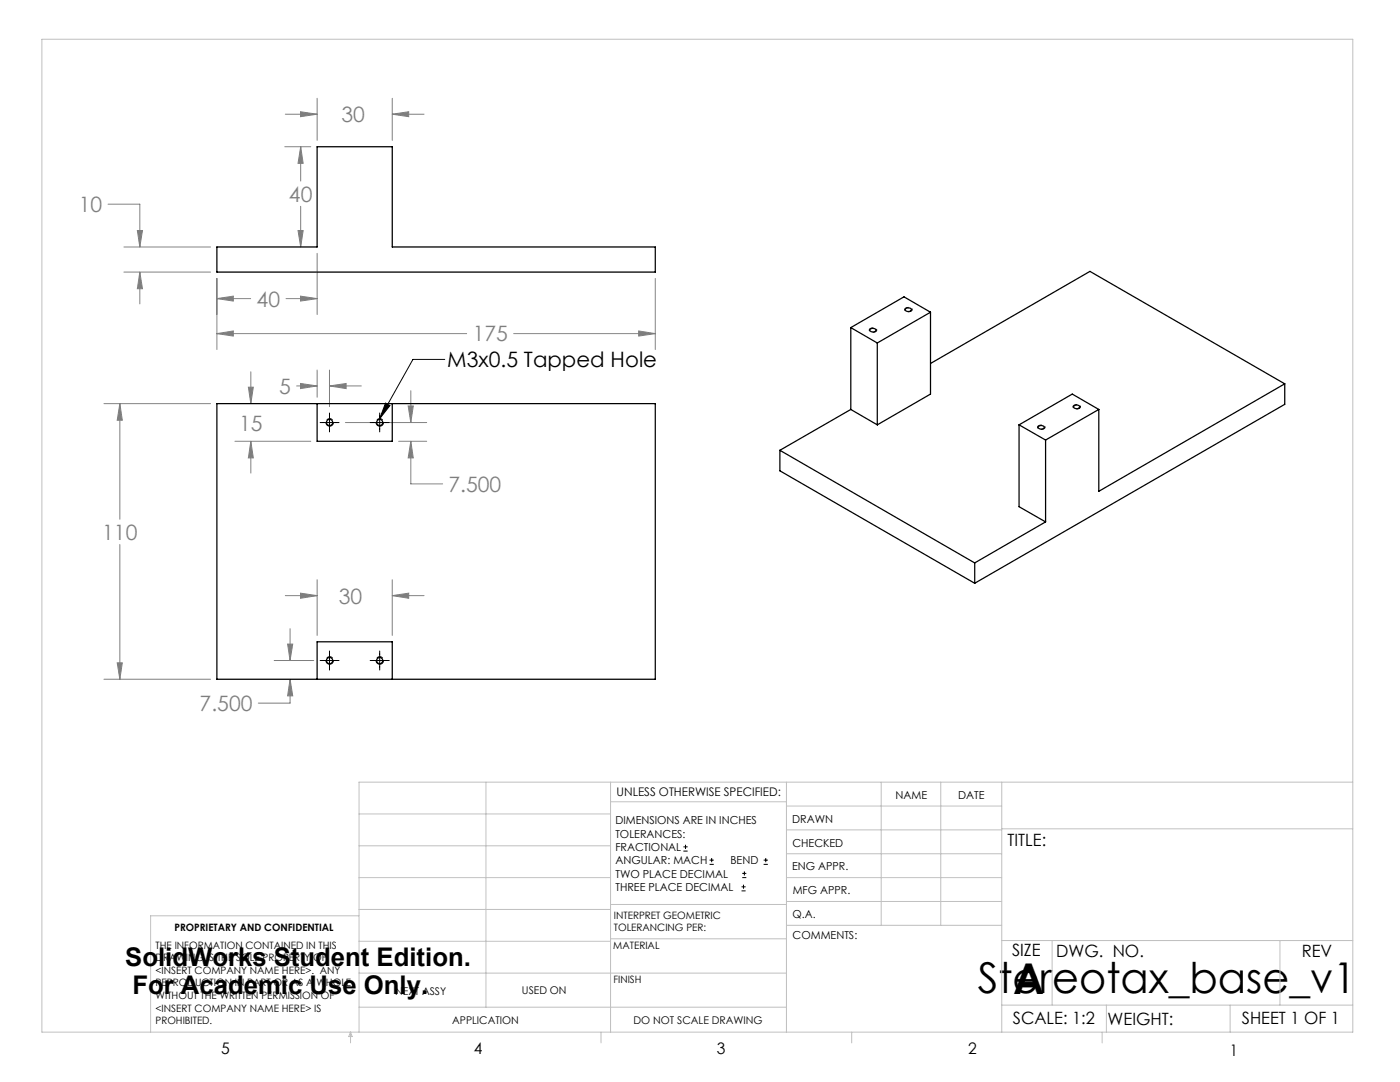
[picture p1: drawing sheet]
<svg xmlns="http://www.w3.org/2000/svg" width="279mm" height="216mm" viewBox="0 0 279 216" stroke-linecap="round" stroke-linejoin="round" font-family="sans-serif">
<g fill="none" stroke="#000" stroke-width=".2">
<path d="M88.8 71.7h-6.4l-6.6 11.8M63.9 84.3h3.8M65.8 82.4v3.8M73.9 84.3h3.8M75.8 82.4v3.8M76.9 80.4l.9 .5-2 2.6zM63.9 131.8h3.8M65.8 129.9v3.8M73.9 131.8h3.8M75.8 129.9v3.8M136.4 169.8h.8M136.4 169h.8"/>
<path d="M136.8 168.6v.8M141.6 172.5h.9M141.6 171.6h.9M142 171.2v.8M148 177.8h.8M148 177h.8M148.1 175.1h.8M148.1 174.3h.8M148.4 176.5v.8M148.6 173.9v.8M152.4 172.5h.8M152.4 171.6h.8"/>
<path d="M152.8 171.2v.8"/>
</g>
<g fill="none" stroke="#808080" stroke-width=".2">
<path d="M63.3 19.6v8.4M78.3 19.6v8.4M56.8 29.3h5.2M56.9 22.8h6.4M60 22.3l3.3 .5-3.3 .5zM60 29.3v6.8M60 29.3l.5 3.3h-1zM78.3 22.8h6.3M78.3 22.8l3.3-.5v1zM21.6 40.7h6.3v8.6M24.7 49.3h17.3M24.7 54.3h17.3"/>
<path d="M27.4 46h1l-.5 3.3zM27.9 54.3v6.3M27.9 54.3l.5 3.3h-1zM43.3 55.6v14.1M43.3 59.6h6.7M43.3 59.6l3.3-.5v1zM57.1 59.6h6.2M59.5 46h1l-.5 3.3zM60 59.1l3.3 .5-3.3 .5zM60 41.2v8.1M63.3 50.6v12.2M130.8 55.6v14.1"/>
<path d="M43.3 66.6h49.8M43.3 66.6l3.3-.6v1.1zM49.6 77.3h1l-.5 3.2zM50.1 74.2v6.3M59.2 77h4.1M60 76.5l3.3 .5-3.3 .5zM63.3 73.8v5.5M65.8 73.8v7.3M65.8 77h6.3M65.8 77l3.3-.5v1zM82 78v6.3M102.5 66.6h28.3"/>
<path d="M127.5 66l3.3 .6-3.3 .5zM20.7 80.5h21.3M23.9 80.5l.5 3.4h-1zM23.9 80.5v23.1M46.9 88.1h15.1M50.1 88.1v6.3M50.1 88.1l.5 3.3h-1zM68.9 84.3h16.3M79.6 88.1h5.6M81.5 81h1l-.5 3.3zM82 88.1v8.5h6.3M82 88.1l.5 3.3h-1z"/>
<path d="M23.9 108.7v26.8M56.9 118.9h6.4M60 118.4l3.3 .5-3.3 .5zM63.3 115.7v11.1M78.3 115.7v11.1M78.3 118.9h6.3M78.3 118.9l3.3-.5v1zM20.7 135.5h21.3M23.4 132.3h1l-.5 3.2zM54.7 131.8h7.9M57.4 128.5h1l-.5 3.3zM57.9 135.5v4.8h-6.4"/>
<path d="M57.9 125.4v6.4M57.9 135.5l.5 3.4h-1z"/>
</g>
<path d="M65.8 85a.75 .75 0 0 1-.7-1.1 .75 .75 0 0 1 1.3-.1 .75 .75 0 0 1-.5 1.2h-.1M75.8 85a.75 .75 0 0 1-.7-1.1 .75 .75 0 0 1 1.3-.1 .75 .75 0 0 1-.5 1.2h-.1M65.8 132.5a.75 .75 0 0 1-.7-1.1 .75 .75 0 0 1 1.3-.1 .75 .75 0 0 1-.5 1.2h-.1M75.8 132.5a.75 .75 0 0 1-.7-1.1 .75 .75 0 0 1 1.3-.1 .75 .75 0 0 1-.5 1.2h-.1" fill="none" stroke="#000" stroke-width=".2" stroke-dasharray="1.3 .6" stroke-dashoffset=".2" stroke-linecap="butt"/>
<path d="M174.8 66.2a.76 .76 0 0 1-1.3-.5 .87 .87 0 0 1 1.5 .2l-.2 .3M181.8 62.1a.76 .76 0 0 1-1.2-.4 .87 .87 0 0 1 1.4 .1l-.2 .3M208.3 85.6a.76 .76 0 0 1-1.2-.5 .87 .87 0 0 1 1.5 .2l-.3 .3M215.4 81.5a.76 .76 0 0 1-1.2-.5 .87 .87 0 0 1 1.4 .2l-.2 .3" fill="none" stroke="#000" stroke-width=".2" stroke-dasharray="1.3 .6" stroke-dashoffset=".7" stroke-linecap="butt"/>
<g fill="none" stroke="#c0c0c0" stroke-width=".2">
<path d="M8.4 7.8h261.6v198.2h-261.6zM97 156.1v44.9M121.8 156.1v49.9M121.8 160h35.2M157 156.1v49.9M175.9 156.1v28.5M187.7 156.1v28.5M199.9 156.1v49.9M270 156.1h-198.4v49.9M71.6 175.1h50.2M71.6 168.8h50.2M71.6 162.4h50.2"/>
<path d="M157 170.4h42.9M157 165.6h42.9M157 160.8h42.9M157 175.1h42.9M157 179.9h42.9M199.9 165.4h70.1M71.6 194.2h85.4M71.6 187.8h50.2M71.6 181.5h50.2M71.6 182.7h-41.5v23.3M121.8 187.3h35.2M121.8 180.5h35.2"/>
<path d="M157 184.6h42.9M199.9 187.7h70.1M210 187.7v12.9M255.4 187.7v12.9M70 206v2.1M70 206l.3 .8h-.7zM71.6 201h85.4M119.9 206v2.1M170 206v2.1M199.9 200.6h70.1M220 206v2.1M220.8 200.6v5.4"/>
<path d="M245.5 200.6v5.4"/>
</g>
<path d="M60 29.3l.5 3.3h-1zM59.5 46h1l-.5 3.3zM60 22.3l3.3 .5-3.3 .5zM78.3 22.8l3.3-.5v1zM27.4 46h1l-.5 3.3zM27.9 54.3l.5 3.3h-1zM43.3 59.6l3.3-.5v1zM60 59.1l3.3 .5-3.3 .5zM43.3 66.6l3.3-.6v1.1zM127.5 66l3.3 .6-3.3 .5zM65.8 77l3.3-.5v1zM60 76.5l3.3 .5-3.3 .5zM81.5 81h1l-.5 3.3zM82 88.1l.5 3.3h-1zM49.6 77.3h1l-.5 3.2zM50.1 88.1l.5 3.3h-1zM23.9 80.5l.5 3.4h-1zM23.4 132.3h1l-.5 3.2zM78.3 118.9l3.3-.5v1zM60 118.4l3.3 .5-3.3 .5zM57.4 128.5h1l-.5 3.3zM57.9 135.5l.5 3.4h-1z" fill="#808080"/>
<path d="M76.9 80.4l.9 .5-2 2.6z" fill="#000"/>
<g fill="none" stroke="#000" stroke-width=".25">
<path d="M63.3 29.3h15v20h52.5v5h-87.5v-5h20zM169.8 65.4l5.3 3M169.8 65.4v16.3M173.6 65.7a.78 .78 0 0 1 1.2 .2 .73 .73 0 0 1-1.2 0zM175.1 68.4v16.4M180.8 61.5h.8l.3 .2a.66 .66 0 0 1-.6 .5 .66 .66 0 0 1-.6-.4zM185.7 62.3v16.3l-10.6 6.2M185.7 72.5l31.8-18.3 38.9 22.4M185.7 62.3l-5.3-3.1-10.6 6.2M185.7 62.3l-10.6 6.1M256.4 76.6l-37.1 21.4v-16.3M256.4 76.6v4.1l-61.9 35.7"/>
<path d="M43.3 80.5h87.5v55h-87.5zM63.3 80.5v7.6h15v-7.6M155.6 89.9l38.9 22.4M155.6 89.9v4l38.9 22.5M169.8 81.7l-14.2 8.2M169.8 81.7l5.3 3.1M203.4 84.8v16.3l5.3 3M203.4 84.8l5.3 3M207.2 85.1a.73 .73 0 0 1 1.2 .2 .72 .72 0 0 1-1.2-.1zM208.7 87.8v16.3M214.3 81a.7 .7 0 0 1 1.2 .2 .69 .69 0 0 1-.7 .4 .69 .69 0 0 1-.6-.5zM219.3 81.7l-10.6 6.1"/>
<path d="M219.3 81.7l-5.3-3.1-10.6 6.2M194.5 112.3v4.1M208.7 104.1l-14.2 8.2M63.3 135.5v-7.4h15v7.4"/>
<circle cx="65.8" cy="84.3" r=".62"/>
<circle cx="75.8" cy="84.3" r=".61"/>
<circle cx="65.8" cy="131.8" r=".63"/>
<circle cx="75.8" cy="131.8" r=".62"/>
</g>
<g font-size="8.5">
<text x="195.1" y="198.1">Stereotax_base_v1</text>
<text x="202.2" y="198.3">A</text>
</g>
<g font-size="5.1">
<text x="25" y="192.7">SolidWorks Student Edition.</text>
<text x="26.4" y="198.3">For Academic Use Only.</text>
</g>
<g font-size="4.2" fill="#808080">
<text x="68.1" y="24.4">30</text>
<text x="57.7" y="40.2">40</text>
<text x="15.7" y="42.3">10</text>
<text x="51.2" y="61.2">40</text>
<text x="94.3" y="68.1">175</text>
<text x="55.7" y="78.6">5</text>
<text x="47.7" y="85.9">15</text>
<text x="89.5" y="98.1">7.500</text>
<text x="20.4" y="107.7">110</text>
<text x="67.6" y="120.4">30</text>
<text x="39.8" y="141.9">7.500</text>
</g>
<text font-size="4.2" x="89.3" y="73.3">M3x0.5 Tapped Hole</text>
<g font-size="3.4">
<text x="201.1" y="168.8">TITLE:</text>
<text x="202" y="190.8">SIZE</text>
<text x="210.8" y="190.9">DWG. NO.</text>
<text x="259.8" y="191">REV</text>
<text x="202.1" y="204.4">SCALE: 1:2</text>
<text x="221" y="204.5">WEIGHT:</text>
<text x="247.8" y="204.4">SHEET 1 OF 1</text>
</g>
<g font-size="3.2">
<text x="44.2" y="210.4">5</text>
<text x="94.6" y="210.3">4</text>
<text x="143.1" y="210.4">3</text>
<text x="193.2" y="210.3">2</text>
<text x="245.4" y="210.6">1</text>
</g>
<text font-size="2.4" x="123.1" y="158.9">UNLESS OTHERWISE SPECIFIED:</text>
<g font-size="2.2">
<text x="178.7" y="159.4">NAME</text>
<text x="191.2" y="159.4">DATE</text>
<text x="122.8" y="164.5">DIMENSIONS ARE IN INCHES</text>
<text x="122.8" y="167.1">TOLERANCES:</text>
<text x="158.1" y="164.2">DRAWN</text>
<text x="122.8" y="169.8">FRACTIONAL</text>
<text x="122.8" y="172.5">ANGULAR: MACH</text>
<text x="145.8" y="172.5">BEND</text>
<text x="158.1" y="173.7">ENG APPR.</text>
<text x="158.2" y="169.1">CHECKED</text>
<text x="122.8" y="175.1">TWO PLACE DECIMAL</text>
<text x="122.8" y="177.8">THREE PLACE DECIMAL</text>
<text x="158.2" y="178.4">MFG APPR.</text>
<text x="158.2" y="183.2">Q.A.</text>
<text x="158.2" y="187.4">COMMENTS:</text>
</g>
<g font-size="2.1">
<text x="78.8" y="198.5">NEXT ASSY</text>
<text x="104.2" y="198.4">USED ON</text>
<text x="90.2" y="204.3">APPLICATION</text>
<text x="126.4" y="204.3">DO NOT SCALE DRAWING</text>
</g>
<g font-size="2">
<text x="34.8" y="185.7">PROPRIETARY AND CONFIDENTIAL</text>
<text x="122.5" y="183.3">INTERPRET GEOMETRIC</text>
<text x="122.5" y="185.9">TOLERANCING PER:</text>
<text x="31.1" y="189.3">THE INFORMATION CONTAINED IN THIS</text>
<text x="31.1" y="191.8">DRAWING IS THE SOLE PROPERTY OF</text>
<text x="122.4" y="189.4">MATERIAL</text>
<text x="31.1" y="194.3">&lt;INSERT COMPANY NAME HERE&gt;. ANY</text>
<text x="31.1" y="196.8">REPRODUCTION IN PART OR AS A WHOLE</text>
<text x="122.4" y="196.2">FINISH</text>
<text x="31.1" y="199.4">WITHOUT THE WRITTEN PERMISSION OF</text>
<text x="31.1" y="201.9">&lt;INSERT COMPANY NAME HERE&gt; IS</text>
<text x="31.1" y="204.4">PROHIBITED.</text>
</g>
</svg>
